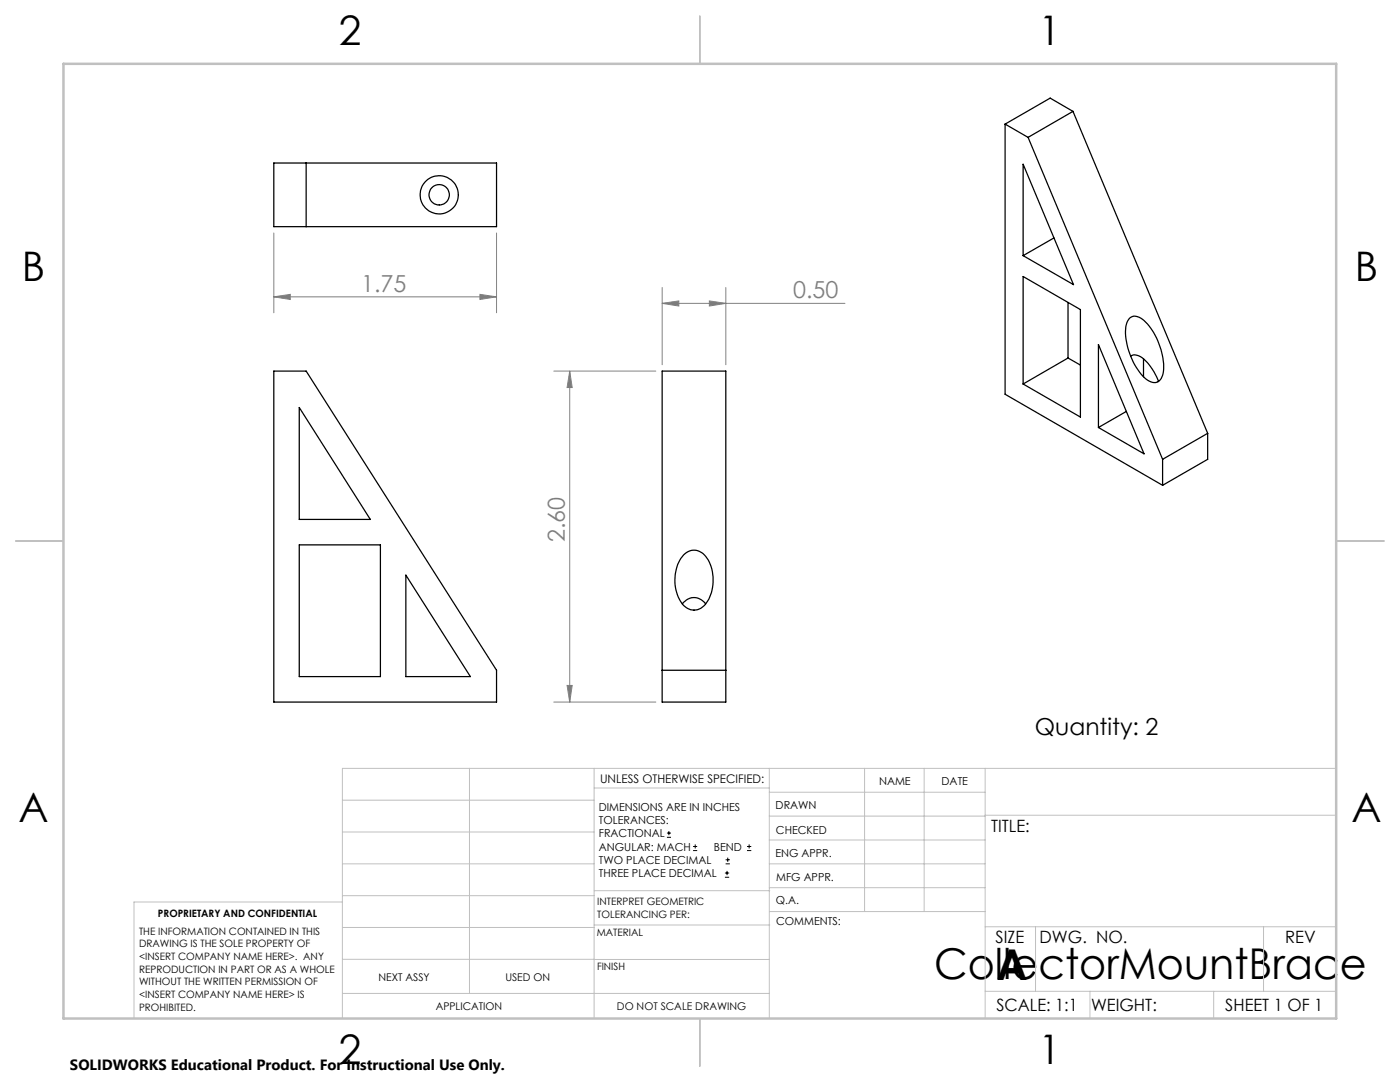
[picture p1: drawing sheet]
<svg xmlns="http://www.w3.org/2000/svg" width="279mm" height="216mm" viewBox="0 0 279 216" stroke-linecap="round" stroke-linejoin="round" font-family="sans-serif">
<g fill="none" stroke="#000" stroke-width=".2">
<path d="M133.1 167.1h.8M133.1 166.2h.8M133.5 165.8v.9M138.3 169.7h.8M138.3 168.9h.8M138.7 168.5v.8M144.7 175h.8M144.7 174.2h.8M144.8 172.4h.9M144.8 171.6h.9M145.1 173.8v.8M145.2 171.1v.9"/>
<path d="M149.1 169.7h.8M149.1 168.9h.8M149.5 168.5v.8"/>
</g>
<g fill="none" stroke="#808080" stroke-width=".2">
<path d="M54.6 59.2l3.3-.5v1.1zM54.6 46.5v15.9M54.6 59.2h44.5M95.8 58.7l3.3 .5-3.3 .6zM99.1 46.5v15.9M132.2 57.4v15.4M144.9 57.4v15.4M110.5 74h20.4M113.7 74l.5 3.3h-1zM113.7 74v66.1M132.2 60.5l3.3-.5v1.1zM132.2 60.5h36.4"/>
<path d="M141.6 60l3.3 .5-3.3 .6zM113.2 136.8h1l-.5 3.3zM110.5 140.1h20.4"/>
</g>
<g fill="none" stroke="#c0c0c0" stroke-width=".2">
<path d="M68.3 159.7h50.3M93.7 153.3v44.9M118.6 153.3v49.9M118.6 157.2h34.9M153.5 153.3v49.9M153.5 158.1h43.1M172.5 153.3v28.6M184.4 153.3v28.6M196.6 153.3v49.9M266.7 153.3h-198.4v49.9M68.3 178.7h50.3M68.3 172.4h50.3"/>
<path d="M68.3 166h50.3M68.3 180h-41.6v23.2M118.6 177.7h35M153.5 167.6h43.1M153.5 162.8h43.1M153.5 172.4h43.1M153.5 177.1h43.1M196.6 162.7h70.1M68.3 198.2h85.2M68.3 191.4l85.2 .1M68.3 185.1h50.3M118.6 184.6h35"/>
<path d="M153.6 181.9h43M196.6 197.8h70.1M196.6 184.9h70.1M206.7 184.9v12.9M217.5 197.8v5.4M242.2 197.8v5.4M252.2 184.9v12.9"/>
</g>
<path d="M139.7 3.2v9.5M3.1 107.9h9.6M266.7 107.9h9.5M139.7 203.2v9.6" fill="none" stroke="#c0c0c0" stroke-width=".25"/>
<path d="M12.7 12.7h254v190.5h-254z" fill="none" stroke="#c0c0c0" stroke-width=".5"/>
<g fill="#808080">
<path d="M95.8 58.7l3.3 .5-3.3 .6zM54.6 59.2l3.3-.5v1.1z"/>
<path d="M132.2 60.5l3.3-.5v1.1zM141.6 60l3.3 .5-3.3 .6z"/>
<path d="M113.7 74l.5 3.3h-1zM113.2 136.8h1l-.5 3.3z"/>
</g>
<g fill="none" stroke="#000" stroke-width=".25">
<path d="M54.6 32.5h44.5v12.7h-44.5zM61.1 32.5v12.7M200.6 24.8v53.9l31.4 18.1M200.6 24.8l4.6 2.6M204.2 32.8l10 24-10-5.8zM205.2 27.4l26.8 64.3M214.1 22.2l26.9 64.3M214.1 22.2l-8.9 5.2M214.1 22.2l-4.5-2.6-9 5.2M204.2 55.2l11.4 6.6v21.4l-11.4-6.6zM210.3 47.5l-6.1 3.5M54.6 74h6.5l38 59.7v6.4h-44.5z"/>
<path d="M132.2 74h12.7v66.1h-12.7zM213.1 71.4l-8.9 5.2M213.1 60.4v11M213.1 71.4l2.5 1.4M219.2 68.8l9.1 21.8-9.1-5.3zM225.4 63.5a2.07 2.07 0 0 1 2.9 .5 13.5 13.5 0 0 1 3.8 10.5 1.81 1.81 0 0 1-2.4 1.7 8.8 8.8 0 0 1-4-5.1 9.6 9.6 0 0 1-.7-7zM225.6 71a2.48 2.48 0 0 1 3 1 12 12 0 0 1 2.6 4.1M228.2 71.6v3.6M59.7 81.3l14.2 22.3h-14.2zM224.8 82.1l-5.6 3.2M232 91.7v5.1M241 86.5l-9 5.2"/>
<path d="M241 86.5v5.2l-9 5.1M59.7 108.7h16.2v26.3h-16.2zM81 114.8l12.9 20.2h-12.9zM136.4 110.7a2.84 2.84 0 0 1 4.7 .7 8.2 8.2 0 0 1-.7 9.5 2.9 2.9 0 0 1-4.6-1 8.4 8.4 0 0 1 .6-9.2zM132.2 133.7h12.7M136.2 120.5a2.76 2.76 0 0 1 4.6 0"/>
<circle cx="87.6" cy="38.9" r="2.03"/>
<circle cx="87.7" cy="38.9" r="3.8"/>
</g>
<g font-size="8.5">
<text x="186.4" y="195.4">CollectorMountBrace</text>
<text x="198.9" y="195.5">A</text>
</g>
<g font-size="8.1">
<text x="67.6" y="8.9">2</text>
<text x="207.3" y="8.9">1</text>
<text x="4.4" y="56.1">B</text>
<text x="270.4" y="56.1">B</text>
<text x="3.7" y="164.1">A</text>
<text x="269.7" y="164.1">A</text>
<text x="67.6" y="212.4">2</text>
<text x="207.3" y="212.4">1</text>
</g>
<g font-size="4.7" fill="#808080">
<text x="72.1" y="58.2">1.75</text>
<text x="158.3" y="59.5">0.50</text>
<text x="112.7" y="108.2" transform="rotate(-90 112.7 108.2)">2.60</text>
</g>
<text font-size="4.7" x="206.5" y="146.7">Quantity: 2</text>
<g font-size="3.4">
<text x="197.8" y="166">TITLE:</text>
<text x="198.7" y="188.1">SIZE</text>
<text x="207.5" y="188.1">DWG. NO.</text>
<text x="256.5" y="188.2">REV</text>
<text x="198.8" y="201.7">SCALE: 1:1</text>
<text x="217.7" y="201.8">WEIGHT:</text>
<text x="244.5" y="201.7">SHEET 1 OF 1</text>
</g>
<text font-size="3" x="14" y="213.5">SOLIDWORKS Educational Product. For Instructional Use Only.</text>
<text font-size="2.4" x="119.8" y="156.2">UNLESS OTHERWISE SPECIFIED:</text>
<g font-size="2.2">
<text x="119.5" y="161.8">DIMENSIONS ARE IN INCHES</text>
<text x="154.8" y="161.4">DRAWN</text>
<text x="175.4" y="156.6">NAME</text>
<text x="187.9" y="156.7">DATE</text>
<text x="119.5" y="164.4">TOLERANCES:</text>
<text x="119.5" y="167.1">FRACTIONAL</text>
<text x="154.9" y="166.3">CHECKED</text>
<text x="119.5" y="169.7">ANGULAR: MACH</text>
<text x="119.5" y="172.4">TWO PLACE DECIMAL</text>
<text x="142.5" y="169.7">BEND</text>
<text x="154.8" y="171">ENG APPR.</text>
<text x="119.5" y="175">THREE PLACE DECIMAL</text>
<text x="154.9" y="175.7">MFG APPR.</text>
<text x="154.9" y="180.4">Q.A.</text>
<text x="154.9" y="184.6">COMMENTS:</text>
</g>
<g font-size="2.1">
<text x="75.5" y="195.7">NEXT ASSY</text>
<text x="100.9" y="195.7">USED ON</text>
<text x="86.9" y="201.5">APPLICATION</text>
<text x="123.1" y="201.6">DO NOT SCALE DRAWING</text>
</g>
<g font-size="2">
<text x="31.5" y="182.9">PROPRIETARY AND CONFIDENTIAL</text>
<text x="119.2" y="180.6">INTERPRET GEOMETRIC</text>
<text x="119.2" y="183.1">TOLERANCING PER:</text>
<text x="27.8" y="186.5">THE INFORMATION CONTAINED IN THIS</text>
<text x="27.8" y="189">DRAWING IS THE SOLE PROPERTY OF</text>
<text x="27.8" y="191.6">&lt;INSERT COMPANY NAME HERE&gt;. ANY</text>
<text x="119.1" y="186.7">MATERIAL</text>
<text x="27.8" y="194.1">REPRODUCTION IN PART OR AS A WHOLE</text>
<text x="27.8" y="196.6">WITHOUT THE WRITTEN PERMISSION OF</text>
<text x="119.1" y="193.5">FINISH</text>
<text x="27.8" y="199.1">&lt;INSERT COMPANY NAME HERE&gt; IS</text>
<text x="27.8" y="201.7">PROHIBITED.</text>
</g>
</svg>
